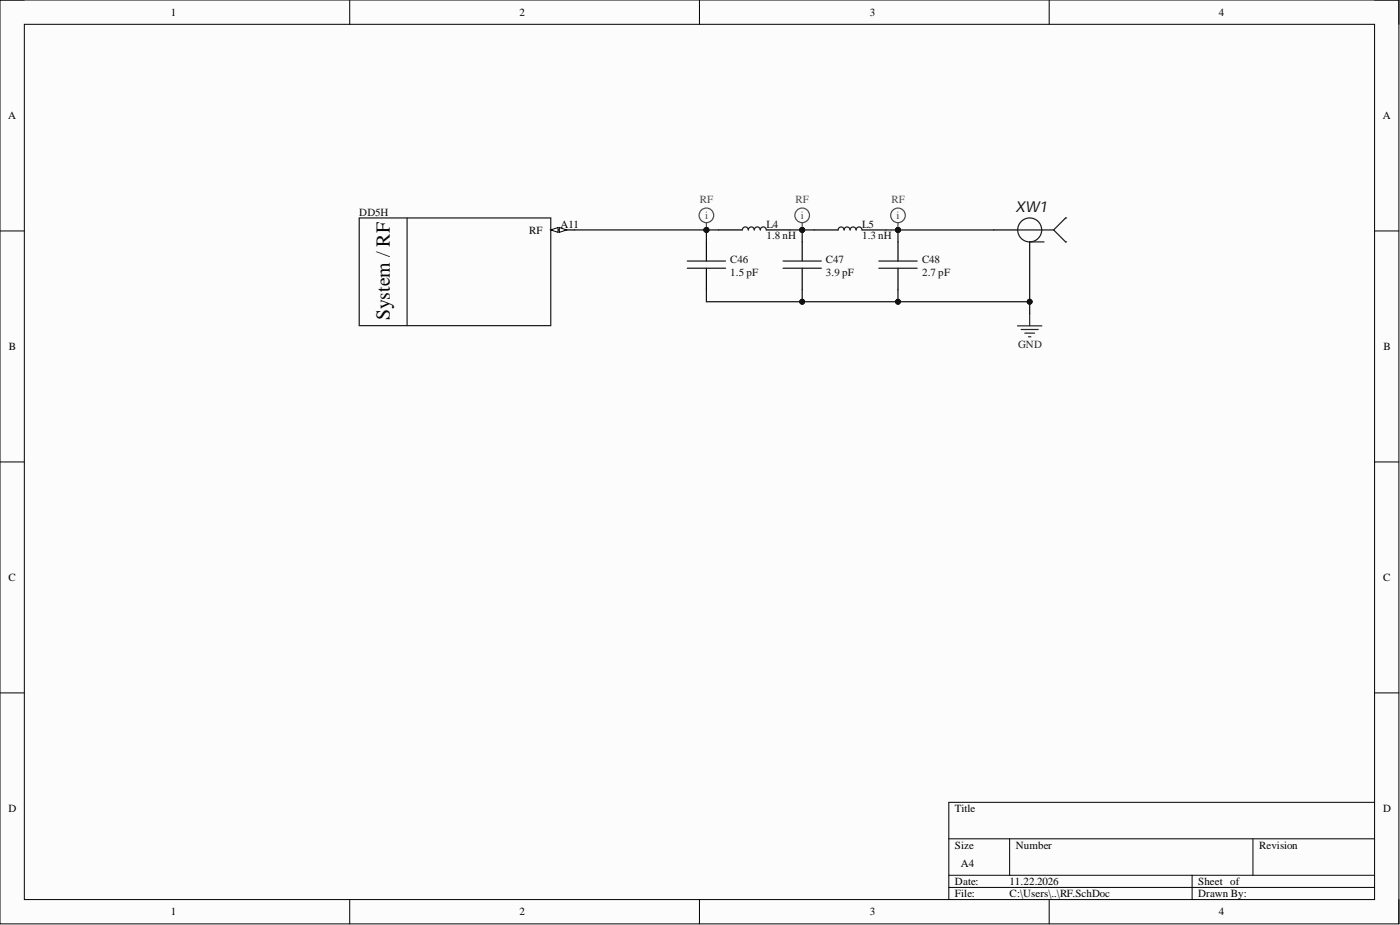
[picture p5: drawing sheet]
<svg xmlns="http://www.w3.org/2000/svg" width="292mm" height="193mm" viewBox="0 0 292 193" stroke-linecap="round" stroke-linejoin="round" font-family="sans-serif">
<path d="M0 0h291.9v192.7h-291.9z" fill-rule="evenodd" fill="#fcfcfc"/>
<path d="M0 0h291.9v192.7h-291.9z" fill="none" stroke="#000" stroke-width=".21"/>
<path d="M5.1 5.1h281.7v182.6h-281.7z" fill-rule="evenodd" fill="#fcfcfc"/>
<g fill="none" stroke="#000" stroke-width=".21">
<path d="M0 0h5.1M5.1 5.1h281.7v182.6h-281.7zM73 0v5.1M145.9 0v5.1M218.9 0v5.1M286.8 0h5.1v5.1M0 48.2h5.1M286.8 48.2h5.1M0 96.4h5.1M286.8 96.4h5.1M0 144.6h5.1M286.8 144.6h5.1"/>
<path d="M198 175h88.8M210.7 175v7.6M261.4 175v7.6M286.8 167.4h-88.8v20.3M73 187.7v5M145.9 187.7v5M198 182.6h88.8M198 185.1h88.8M218.9 187.7v5M248.7 182.6v5.1M291.9 187.7v5"/>
</g>
<path d="M74.9 45.5h40v22.4h-40zM84.9 45.5v22.4" fill="none" stroke="#1c1c1c" stroke-width=".25"/>
<path d="M114.9 48h5" fill="none" stroke="#000" stroke-width=".25"/>
<path d="M114.9 48l1.5-.5v1z" fill="#fbfbfb"/>
<path d="M114.9 48l1.5-.5v1z" fill="none" stroke="#000" stroke-width=".21"/>
<path d="M116.7 47.5l1.5 .5-1.5 .5z" fill="#fbfbfb"/>
<path d="M116.7 47.5l1.5 .5-1.5 .5z" fill="none" stroke="#000" stroke-width=".21"/>
<path d="M147.4 50.5v4M147.4 56v4.4M149.9 48h5M159.9 48h5M167.4 50.5v4M167.4 56v4.4M169.9 48h5M179.9 48h5M187.4 50.5v4M187.4 56v4.5" fill="none" stroke="#000" stroke-width=".25"/>
<path d="M143.4 56h8M143.4 54.5h8M154.9 48a.62 .62 0 0 1 .6-.7 .62 .62 0 0 1 .6 .7 .62 .62 0 0 1 .7-.7 .62 .62 0 0 1 .6 .7 .62 .62 0 0 1 .6-.7 .62 .62 0 0 1 .6 .7 .63 .63 0 0 1 .7-.7 .63 .63 0 0 1 .6 .7M163.4 56h8M163.4 54.5h8M174.9 48a.62 .62 0 0 1 .6-.6 .62 .62 0 0 1 .6 .6 .62 .62 0 0 1 .6-.6 .62 .62 0 0 1 .7 .6 .62 .62 0 0 1 .6-.6 .62 .62 0 0 1 .6 .6 .62 .62 0 0 1 .6-.6 .62 .62 0 0 1 .7 .6M183.4 56h8M183.4 54.5h8" fill="none" stroke="#1c1c1c" stroke-width=".25"/>
<path d="M212.3 68h5.1M213.1 68.7h3.5M213.8 69.5h2M214.6 70.3h.5M214.8 65.4v2.6" fill="none" stroke="#262626" stroke-width=".25"/>
<g fill="none" stroke="#4c4c4c" stroke-width=".25">
<path d="M187.4 46.5v1.5"/>
<circle cx="187.4" cy="44.9" r="1.52"/>
</g>
<circle cx="187.4" cy="48" r=".51" fill="#0e0e0e"/>
<circle cx="187.4" cy="48" r=".51" fill="none" stroke="#0e0e0e" stroke-width=".21"/>
<g fill="none" stroke="#4c4c4c" stroke-width=".25">
<path d="M167.4 46.4v1.6"/>
<circle cx="167.4" cy="44.9" r="1.52"/>
</g>
<circle cx="167.4" cy="48" r=".51" fill="#0e0e0e"/>
<circle cx="167.4" cy="48" r=".51" fill="none" stroke="#0e0e0e" stroke-width=".21"/>
<g fill="none" stroke="#4c4c4c" stroke-width=".25">
<path d="M147.4 46.4v1.6"/>
<circle cx="147.4" cy="44.9" r="1.52"/>
</g>
<circle cx="147.4" cy="48" r=".51" fill="#0e0e0e"/>
<circle cx="147.4" cy="48" r=".51" fill="none" stroke="#0e0e0e" stroke-width=".21"/>
<path d="M207.3 48h5" fill="none" stroke="#000" stroke-width=".25"/>
<g fill="none" stroke="#1c1c1c" stroke-width=".25">
<path d="M212.3 48h7.5M214.8 50.5h3M219.8 48l2.5 2.5M222.3 45.5h.1M222.3 50.5h.1M222.3 45.5l-2.5 2.5"/>
<circle cx="214.8" cy="48" r="2.5"/>
</g>
<path d="M119.9 48h30" fill="none" stroke="#0e0e0e" stroke-width=".25"/>
<circle cx="147.4" cy="48" r=".51" fill="#0e0e0e"/>
<circle cx="147.4" cy="48" r=".51" fill="none" stroke="#0e0e0e" stroke-width=".21"/>
<path d="M147.4 48v2.5" fill="none" stroke="#0e0e0e" stroke-width=".25"/>
<circle cx="147.4" cy="48" r=".51" fill="#0e0e0e"/>
<circle cx="147.4" cy="48" r=".51" fill="none" stroke="#0e0e0e" stroke-width=".21"/>
<path d="M164.9 48h2.5v2.5" fill="none" stroke="#0e0e0e" stroke-width=".25"/>
<circle cx="167.4" cy="48" r=".51" fill="#0e0e0e"/>
<circle cx="167.4" cy="48" r=".51" fill="none" stroke="#0e0e0e" stroke-width=".21"/>
<path d="M167.4 48h2.5" fill="none" stroke="#0e0e0e" stroke-width=".25"/>
<circle cx="167.4" cy="48" r=".51" fill="#0e0e0e"/>
<circle cx="167.4" cy="48" r=".51" fill="none" stroke="#0e0e0e" stroke-width=".21"/>
<path d="M184.9 48h2.5v2.5" fill="none" stroke="#0e0e0e" stroke-width=".25"/>
<circle cx="187.4" cy="48" r=".51" fill="#0e0e0e"/>
<circle cx="187.4" cy="48" r=".51" fill="none" stroke="#0e0e0e" stroke-width=".21"/>
<path d="M147.4 60.5v2.4h40v-2.4" fill="none" stroke="#0e0e0e" stroke-width=".25"/>
<circle cx="167.4" cy="62.9" r=".51" fill="#0e0e0e"/>
<circle cx="167.4" cy="62.9" r=".51" fill="none" stroke="#0e0e0e" stroke-width=".21"/>
<circle cx="187.4" cy="62.9" r=".51" fill="#0e0e0e"/>
<circle cx="187.4" cy="62.9" r=".51" fill="none" stroke="#0e0e0e" stroke-width=".21"/>
<path d="M167.4 60.4v2.5" fill="none" stroke="#0e0e0e" stroke-width=".25"/>
<circle cx="167.4" cy="62.9" r=".51" fill="#0e0e0e"/>
<circle cx="167.4" cy="62.9" r=".51" fill="none" stroke="#0e0e0e" stroke-width=".21"/>
<path d="M187.4 62.9h27.4v2.5" fill="none" stroke="#0e0e0e" stroke-width=".25"/>
<circle cx="214.8" cy="62.9" r=".51" fill="#0e0e0e"/>
<circle cx="214.8" cy="62.9" r=".51" fill="none" stroke="#0e0e0e" stroke-width=".21"/>
<circle cx="187.4" cy="62.9" r=".51" fill="#0e0e0e"/>
<circle cx="187.4" cy="62.9" r=".51" fill="none" stroke="#0e0e0e" stroke-width=".21"/>
<path d="M187.4 48h19.9" fill="none" stroke="#0e0e0e" stroke-width=".25"/>
<circle cx="187.4" cy="48" r=".51" fill="#0e0e0e"/>
<circle cx="187.4" cy="48" r=".51" fill="none" stroke="#0e0e0e" stroke-width=".21"/>
<path d="M214.8 50.5v12.4" fill="none" stroke="#0e0e0e" stroke-width=".25"/>
<circle cx="214.8" cy="62.9" r=".51" fill="#0e0e0e"/>
<circle cx="214.8" cy="62.9" r=".51" fill="none" stroke="#0e0e0e" stroke-width=".21"/>
<text font-size="4.2" x="81.3" y="66.8" transform="rotate(-90 81.3 66.8)">System / RF</text>
<text font-size="3.2" fill="#0e0e0e" x="211.8" y="44.3">XW1</text>
<g font-size="2.3">
<text x="35.6" y="3.3">1</text>
<text x="108.4" y="3.3">2</text>
<text x="181.5" y="3.3">3</text>
<text x="254.3" y="3.3">4</text>
<text x="1.7" y="24.9">A</text>
<text x="288.5" y="24.9">A</text>
<text x="116.9" y="47.5">A11</text>
<text x="110.4" y="48.8">RF</text>
<text x="1.9" y="73">B</text>
<text x="288.7" y="73">B</text>
<text x="1.8" y="121.2">C</text>
<text x="288.6" y="121.2">C</text>
<text x="1.8" y="169.4">D</text>
<text x="199.2" y="169.4">Title</text>
<text x="288.6" y="169.4">D</text>
<text x="199.2" y="177">Size</text>
<text x="211.9" y="177">Number</text>
<text x="262.7" y="177">Revision</text>
<text x="199.2" y="184.6">Date:</text>
<text x="200.5" y="180.8">A4</text>
<text x="210.7" y="184.6">11.22.2026</text>
<text x="250" y="184.6">Sheet of</text>
<text x="35.6" y="191">1</text>
<text x="108.4" y="191">2</text>
<text x="181.5" y="191">3</text>
<text x="199.2" y="187.2">File:</text>
<text x="210.7" y="187.2">C:\Users\..\RF.SchDoc</text>
<text x="250" y="187.2">Drawn By:</text>
<text x="254.3" y="191">4</text>
</g>
<g font-size="2.3" fill="#0e0e0e">
<text x="75" y="45">DD5H</text>
<text x="159.9" y="47.5">L4</text>
<text x="179.9" y="47.5">L5</text>
<text x="159.9" y="50">1.8 nH</text>
<text x="179.9" y="50">1.3 nH</text>
<text x="152.4" y="54.9">C46</text>
<text x="152.4" y="57.5">1.5 pF</text>
<text x="172.3" y="54.9">C47</text>
<text x="172.3" y="57.5">3.9 pF</text>
<text x="192.4" y="54.9">C48</text>
<text x="192.4" y="57.5">2.7 pF</text>
</g>
<g font-size="2.3" fill="#4c4c4c">
<text x="146" y="42.4">RF</text>
<text x="147.1" y="45.7">i</text>
<text x="166" y="42.4">RF</text>
<text x="167.1" y="45.7">i</text>
<text x="186" y="42.4">RF</text>
<text x="187.1" y="45.7">i</text>
</g>
<text font-size="2.3" fill="#262626" x="212.4" y="72.5">GND</text>
</svg>
